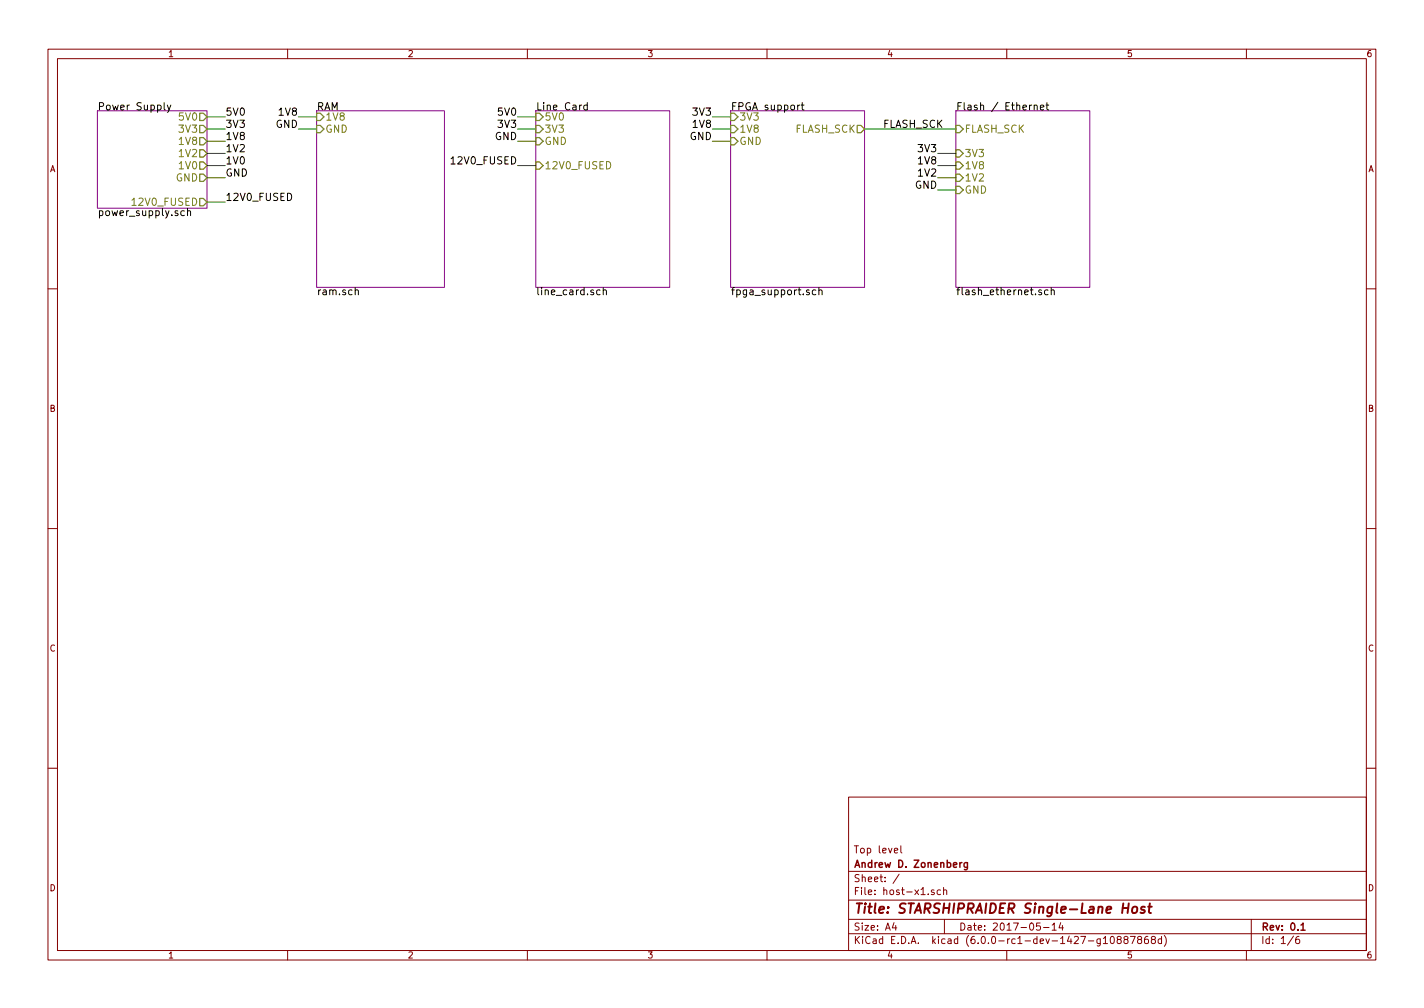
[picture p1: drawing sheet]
EESchema Schematic File Version 4
LIBS:host-x1-cache
EELAYER 29 0
EELAYER END
$Descr A4 11693 8268
encoding utf-8
Sheet 1 6
Title "STARSHIPRAIDER Single-Lane Host"
Date "2017-05-14"
Rev "0.1"
Comp "Andrew D. Zonenberg"
Comment1 "Top level"
Comment2 ""
Comment3 ""
Comment4 ""
$EndDescr
$Sheet
S 800  900  900  800 
U 590BFAA3
F0 "Power Supply" 60
F1 "power_supply.sch" 60
F2 "GND" O R 1700 1450 60 
F3 "1V0" O R 1700 1350 60 
F4 "1V2" O R 1700 1250 60 
F5 "1V8" O R 1700 1150 60 
F6 "3V3" O R 1700 1050 60 
F7 "5V0" O R 1700 950 60 
F8 "12V0_FUSED" O R 1700 1650 60 
$EndSheet
$Sheet
S 2600 900  1050 1450
U 590BFAB4
F0 "RAM" 60
F1 "ram.sch" 60
F2 "1V8" I L 2600 950 60 
F3 "GND" I L 2600 1050 60 
$EndSheet
$Sheet
S 4400 900  1100 1450
U 590BFAC9
F0 "Line Card" 60
F1 "line_card.sch" 60
F2 "5V0" I L 4400 950 60 
F3 "3V3" I L 4400 1050 60 
F4 "GND" I L 4400 1150 60 
F5 "12V0_FUSED" I L 4400 1350 60 
$EndSheet
$Sheet
S 6000 900  1100 1450
U 590BFAE6
F0 "FPGA support" 60
F1 "fpga_support.sch" 60
F2 "GND" I L 6000 1150 60 
F3 "1V8" I L 6000 1050 60 
F4 "FLASH_SCK" O R 7100 1050 60 
F5 "3V3" I L 6000 950 60 
$EndSheet
Text Label 1850 1150 0    60   ~ 0
1V8
Wire Wire Line
	1850 1150 1700 1150
Text Label 1850 950  0    60   ~ 0
5V0
Text Label 1850 1050 0    60   ~ 0
3V3
Text Label 1850 1250 0    60   ~ 0
1V2
Text Label 1850 1350 0    60   ~ 0
1V0
Text Label 1850 1450 0    60   ~ 0
GND
Text Label 2450 1050 2    60   ~ 0
GND
Text Label 2450 950  2    60   ~ 0
1V8
Wire Wire Line
	2450 950  2600 950 
Wire Wire Line
	2600 1050 2450 1050
Wire Wire Line
	1850 950  1700 950 
Wire Wire Line
	1700 1050 1850 1050
Wire Wire Line
	1850 1250 1700 1250
Wire Wire Line
	1700 1350 1850 1350
Wire Wire Line
	1850 1450 1700 1450
$Sheet
S 7850 900  1100 1450
U 590E8635
F0 "Flash / Ethernet" 60
F1 "flash_ethernet.sch" 60
F2 "FLASH_SCK" I L 7850 1050 60 
F3 "GND" I L 7850 1550 60 
F4 "1V8" I L 7850 1350 60 
F5 "3V3" I L 7850 1250 60 
F6 "1V2" I L 7850 1450 60 
$EndSheet
Text Label 4250 950  2    60   ~ 0
5V0
Wire Wire Line
	4250 950  4400 950 
Text Label 4250 1050 2    60   ~ 0
3V3
Wire Wire Line
	4250 1050 4400 1050
Text Label 4250 1150 2    60   ~ 0
GND
Wire Wire Line
	4250 1150 4400 1150
Text Label 5850 1150 2    60   ~ 0
GND
Wire Wire Line
	5850 1150 6000 1150
Text Label 7250 1050 0    60   ~ 0
FLASH_SCK
Wire Wire Line
	7100 1050 7850 1050
Text Label 5850 1050 2    60   ~ 0
1V8
Wire Wire Line
	5850 1050 6000 1050
Text Label 7700 1250 2    60   ~ 0
3V3
Wire Wire Line
	7700 1250 7850 1250
Text Label 7700 1350 2    60   ~ 0
1V8
Wire Wire Line
	7700 1350 7850 1350
Text Label 7700 1450 2    60   ~ 0
1V2
Wire Wire Line
	7700 1450 7850 1450
Text Label 7700 1550 2    60   ~ 0
GND
Wire Wire Line
	7700 1550 7850 1550
Text Label 5850 950  2    60   ~ 0
3V3
Wire Wire Line
	5850 950  6000 950 
Text Label 1850 1650 0    60   ~ 0
12V0_FUSED
Wire Wire Line
	1850 1650 1700 1650
Text Label 4250 1350 2    60   ~ 0
12V0_FUSED
Wire Wire Line
	4250 1350 4400 1350
$EndSCHEMATC
